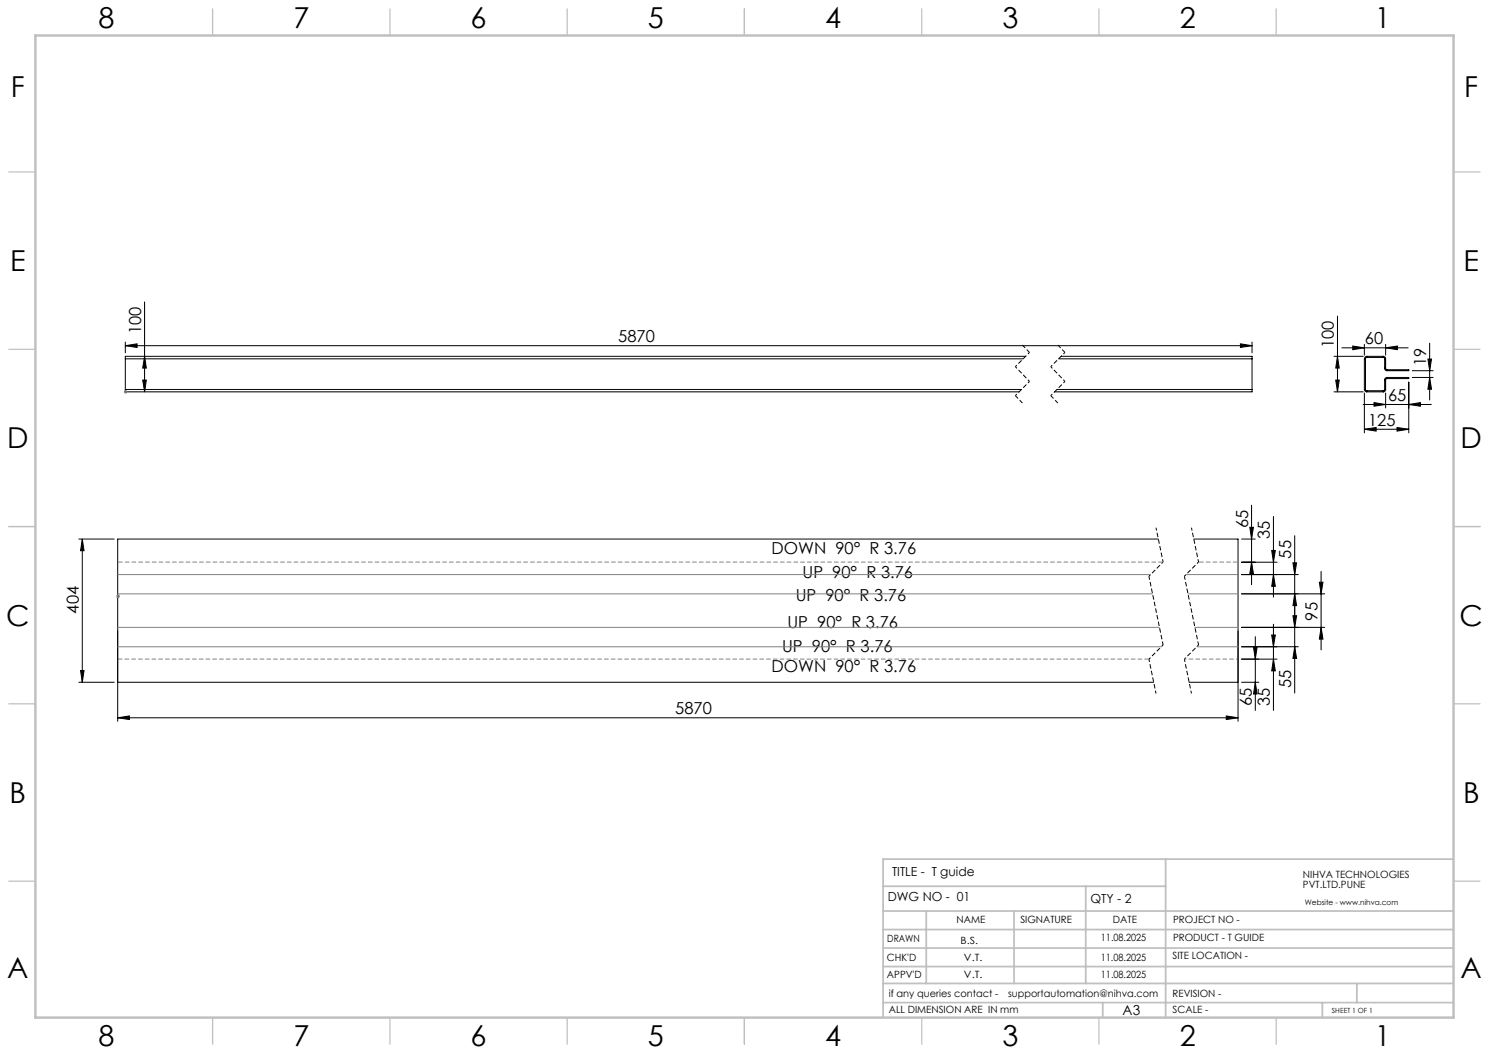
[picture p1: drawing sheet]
<svg xmlns="http://www.w3.org/2000/svg" width="420mm" height="297mm" viewBox="0 0 420 297" stroke-linecap="round" stroke-linejoin="round" font-family="sans-serif">
<g fill="none" stroke="#000" stroke-width=".28">
<path d="M35.3 97.5l3.4-.5v1zM35.3 96.5v3M35.3 97.5h317.9M40.8 85.2v25.3M349.9 97l3.3 .5-3.3 .5zM353.2 96.5v3M377.3 89.1v21.4M378.5 98.1h18.7M381.6 97.6l3.2 .5-3.2 .5zM384.8 97.1v3.1M390.8 98.1l3.4-.5v1zM390.8 97.1v3.1"/>
<path d="M403.3 96.8v16M35.3 109.9v.6h252.1M35.3 109.9h252.8M35.3 101.2h253.3M35.3 101.2v8.7M40.3 107.2h1l-.5 3.3zM40.8 100.5l.5 3.3h-1zM289.3 100.5h-254v.7M298.1 109.9h55.1M298.6 101.2h54.6M299.3 100.5h53.9v.7M353.2 109.9v.6h-55.7"/>
<path d="M353.2 101.2v8.7M376.3 110.5h8.2M376.3 100.5h8.2M376.8 107.2h1l-.5 3.3zM377.3 100.5l.5 3.3h-1zM384.5 114.1h19.2M384.8 109.9l.3 .4 .4 .2M384.8 109.9h.4M384.8 101.2h.4M384.8 101.2v8.7M384.8 110.8v11.3M385.2 109.9l.3 .3"/>
<path d="M385.2 101.2v8.7M385.5 100.5l-.4 .2-.3 .5M385.5 100.8l-.3 .4M385.5 100.5v.3M385.5 110.2v.3M385.5 110.5h4.7M385.5 110.2h4.7M385.5 100.5h4.7M385.5 100.8h4.7M387.6 113.6l3.2 .5-3.2 .5zM390.2 100.8l.4 .4M390.2 100.5a.66 .66 0 0 1 .6 .7"/>
<path d="M390.2 100.5v.3M390.2 110.2v.3M390.6 109.9l-.4 .3M390.6 103.9l.2 .6 .4 .1M390.6 107.1h.2M390.6 109.9h.2M390.6 101.2v2.7M390.6 107.1v2.8M390.6 101.2h.2M390.6 103.9h.2M390.8 109.9l-.2 .5-.4 .1M390.8 103.9l.4 .4"/>
<path d="M390.8 101.2v2.7M390.8 107.1v2.8M390.8 110.8v4.3M391.2 106.5l-.4 .1-.2 .5M391.2 106.8l-.4 .3M391.2 104.3v.3M391.2 106.5v.3M391.2 104.3h6.2v.3h-6.2M391.2 106.5h6.2v.3h-6.2M397.4 114.1l3.2-.5v1zM397.4 107.8v14.3M398.4 104.6h5.8"/>
<path d="M398.4 106.5h5.8M402.8 101.3h1l-.5 3.3zM403.3 106.5l.5 3.3h-1zM384.8 121.1l3.4-.5v1zM384.8 121.1h12.6M394.1 120.6l3.3 .5-3.3 .5zM22.2 152h10M23.2 152l.5 3.3h-1zM23.2 152v40.4M326.7 152h-293.5v51.4M336.7 152h12.5v51.4M350.2 152h3.8"/>
<path d="M350.2 158.6h10M352.5 148.7h1.1l-.6 3.3zM353 142.5v22.4M353 158.6l.6 3.3h-1.1zM358.7 155.3h1l-.5 3.3zM359.2 145.7v22.7M364.7 158.7h1l-.5 3.4zM365.2 151.1v44.4M350.2 167.5h23.5M350.2 176.9h23.5M350.2 162.1h16M354.1 179.6v20.8"/>
<path d="M358.7 179.1h1l-.5 3.3zM359.2 176.1v24.3M359.2 162.1l.5 3.3h-1zM364.7 173.7h1l-.5 3.2zM365.2 167.5l.5 3.3h-1zM372.1 164.2h1.1l-.6 3.3zM372.6 161.1v22.2M372.6 176.9l.6 3.4h-1.1zM22.2 192.4h10M22.7 189.1h1l-.5 3.3zM33.2 192.4h292.2M335.4 192.4h13.8"/>
<path d="M350.2 192.4h4.9M350.2 185.9h10M350.2 182.4h16M353.6 182.6h1l-.5 3.3zM354.1 192.4l.5 3.4h-1zM359.2 185.9l.5 3.3h-1zM365.2 182.4l.5 3.3h-1zM33.2 202.5l3.3-.6v1zM33.2 202.5h316M345.9 201.9l3.3 .6-3.3 .4z"/>
</g>
<g fill="none" stroke="#808080" stroke-width=".28">
<path d="M35 110.5h.9M35.1 110.2l.7 .7M35.5 110v1M35.8 110.2l-.7 .7M32.8 168.2h1M32.9 167.8l.8 .8M33.2 167.5h291.9M33.2 176.9h293.8M33.2 162.1h291.4M33.3 167.7v1M33.7 167.8l-.8 .8M334.5 162.1h14.7"/>
<path d="M335.1 167.5h14.1M337 176.9h12.2M33.2 182.4h294.4M337.6 182.4h11.6"/>
</g>
<path d="M288.4 97.3l2 2.1M298.4 97.3l2 2.1M286.4 111.6l2 2.1M296.4 111.6l2 2.1" fill="none" stroke="#000" stroke-width=".28" stroke-dasharray="1.3 .6" stroke-dashoffset=".1" stroke-linecap="butt"/>
<path d="M290.4 99.4l-4 4M300.4 99.4l-4 4M290.4 107.6l-4 4M300.4 107.6l-4 4M328.1 158.5l-4 4M338.1 158.5l-4 4M328.1 181.9l-4 4M338.1 181.9l-4 4" fill="none" stroke="#000" stroke-width=".28" stroke-dasharray="1.3 .6" stroke-dashoffset=".7" stroke-linecap="butt"/>
<path d="M286.4 103.4l4 4.2M296.4 103.4l4 4.2" fill="none" stroke="#000" stroke-width=".28" stroke-dasharray="1.3 .6" stroke-dashoffset=".6" stroke-linecap="butt"/>
<path d="M326.1 148.8l2 9.7M336.1 148.8l2 9.7M324.1 185.9l2 9.7M334.1 185.9l2 9.7" fill="none" stroke="#000" stroke-width=".28" stroke-dasharray="1.3 .6" stroke-dashoffset=".5" stroke-linecap="butt"/>
<path d="M324.1 162.5l4 19.4M334.1 162.5l4 19.4" fill="none" stroke="#000" stroke-width=".28" stroke-dasharray="1.3 .6" stroke-dashoffset=".3" stroke-linecap="butt"/>
<path d="M324.1 185.9h-290.9" fill="none" stroke="#808080" stroke-width=".28" stroke-dasharray="1.3 .6" stroke-linecap="butt"/>
<path d="M328.1 158.5h-294.9" fill="none" stroke="#808080" stroke-width=".28" stroke-dasharray="1.3 .6" stroke-dashoffset="-.1" stroke-linecap="butt"/>
<path d="M349.2 185.9h-15.1" fill="none" stroke="#808080" stroke-width=".28" stroke-dasharray="1.3 .6" stroke-dashoffset=".7" stroke-linecap="butt"/>
<path d="M349.2 158.5h-11.1" fill="none" stroke="#808080" stroke-width=".28" stroke-dasharray="1.3 .6" stroke-dashoffset="-.2" stroke-linecap="butt"/>
<g fill="none" stroke="#c0c0c0" stroke-width=".35">
<path d="M60 2.5v7.5M110 2.5v7.5M160 2.5v7.5M210 2.5v7.5M260 2.5v7.5M310 2.5v7.5M360 2.5v7.5M2.5 48.5h7.5M410 48.5h7.5M2.5 98.5h7.5M410 98.5h7.5M2.5 148.5h7.5"/>
<path d="M410 148.5h7.5M2.5 198.5h7.5M410 198.5h7.5M2.5 248.5h7.5M410 248.5h7.5M60 287v7.5M110 287v7.5M160 287v7.5M210 287v7.5M260 287v7.5M310 287v7.5M360 287v7.5"/>
</g>
<g fill="none" stroke="#c0c0c0" stroke-width=".5">
<path d="M249.1 257h160.9M249.1 250h79.7M261.3 257v20.4M286 257v20.4M306.2 250v27.4M328.8 242.3v44.7M410 242.3h-160.9v44.7M249.1 272.6h160.9M249.1 267.4h160.9M249.1 262.2h160.9M249.1 277.4h160.9M382.7 277.4v5.4"/>
<path d="M249.1 282.8h160.9M311 282.8v4.2M373 282.8v4.2"/>
</g>
<path d="M10 10h400v277h-400z" fill="none" stroke="#c0c0c0" stroke-width=".7"/>
<g fill="#000">
<path d="M349.9 97l3.3 .5-3.3 .5zM35.3 97.5l3.4-.5v1z"/>
<path d="M376.8 107.2h1l-.5 3.3zM377.3 100.5l.5 3.3h-1zM40.3 107.2h1l-.5 3.3zM40.8 100.5l.5 3.3h-1zM353 158.6l.6 3.3h-1.1zM352.5 148.7h1.1l-.6 3.3zM359.2 185.9l.5 3.3h-1zM358.7 179.1h1l-.5 3.3zM359.2 162.1l.5 3.3h-1zM358.7 155.3h1l-.5 3.3zM365.2 167.5l.5 3.3h-1zM364.7 158.7h1l-.5 3.4z"/>
<path d="M402.8 101.3h1l-.5 3.3zM403.3 106.5l.5 3.3h-1zM23.2 152l.5 3.3h-1zM22.7 189.1h1l-.5 3.3zM353.6 182.6h1l-.5 3.3zM354.1 192.4l.5 3.4h-1zM364.7 173.7h1l-.5 3.2zM365.2 182.4l.5 3.3h-1zM372.1 164.2h1.1l-.6 3.3zM372.6 176.9l.6 3.4h-1.1z"/>
<path d="M384.8 121.1l3.4-.5v1zM394.1 120.6l3.3 .5-3.3 .5zM387.6 113.6l3.2 .5-3.2 .5zM397.4 114.1l3.2-.5v1zM381.6 97.6l3.2 .5-3.2 .5zM390.8 98.1l3.4-.5v1zM33.2 202.5l3.3-.6v1zM345.9 201.9l3.3 .6-3.3 .4z"/>
</g>
<g font-size="8.1">
<text x="27.8" y="8">8</text>
<text x="82.8" y="8">7</text>
<text x="132.8" y="8">6</text>
<text x="182.8" y="8">5</text>
<text x="232.8" y="8">4</text>
<text x="282.8" y="8">3</text>
<text x="332.8" y="8">2</text>
<text x="387.8" y="8">1</text>
<text x="3" y="27.2">F</text>
<text x="413" y="27.2">F</text>
<text x="2.8" y="76.5">E</text>
<text x="412.8" y="76.5">E</text>
<text x="2" y="126.5">D</text>
<text x="412" y="126.5">D</text>
<text x="1.7" y="176.5">C</text>
<text x="411.7" y="176.5">C</text>
<text x="2.7" y="226.5">B</text>
<text x="412.7" y="226.5">B</text>
<text x="2" y="275.7">A</text>
<text x="412" y="275.7">A</text>
<text x="27.8" y="295">8</text>
<text x="82.8" y="295">7</text>
<text x="132.8" y="295">6</text>
<text x="182.8" y="295">5</text>
<text x="232.8" y="295">4</text>
<text x="282.8" y="295">3</text>
<text x="332.8" y="295">2</text>
<text x="387.8" y="295">1</text>
</g>
<g font-size="4.7">
<text x="39.8" y="94.2" transform="rotate(-90 39.8 94.2)">100</text>
<text x="174.4" y="96.5">5870</text>
<text x="376.3" y="98.2" transform="rotate(-90 376.3 98.2)">100</text>
<text x="385" y="97.1">60</text>
<text x="402.3" y="103.3" transform="rotate(-90 402.3 103.3)">19</text>
<text x="391.6" y="113">65</text>
<text x="385.9" y="120">125</text>
<text x="352" y="148.9" transform="rotate(-90 352 148.9)">65</text>
<text x="358.2" y="152.1" transform="rotate(-90 358.2 152.1)">35</text>
<text x="217.6" y="156.3">DOWN 90° R 3.76</text>
<text x="364.2" y="157.5" transform="rotate(-90 364.2 157.5)">55</text>
<text x="226.4" y="163.1">UP 90° R 3.76</text>
<text x="22.2" y="173.1" transform="rotate(-90 22.2 173.1)">404</text>
<text x="224.4" y="169.5">UP 90° R 3.76</text>
<text x="222.1" y="177.2">UP 90° R 3.76</text>
<text x="371.7" y="175" transform="rotate(-90 371.7 175)">95</text>
<text x="220.6" y="183.8">UP 90° R 3.76</text>
<text x="217.6" y="189.6">DOWN 90° R 3.76</text>
<text x="364.2" y="194.1" transform="rotate(-90 364.2 194.1)">55</text>
<text x="190.5" y="201.4">5870</text>
<text x="353.1" y="199.1" transform="rotate(-90 353.1 199.1)">65</text>
<text x="358.2" y="199.1" transform="rotate(-90 358.2 199.1)">35</text>
</g>
<text font-size="3.9" x="316.7" y="286.4">A3</text>
<g font-size="3.5">
<text x="251.6" y="247">TITLE - T guide</text>
<text x="250.4" y="254.2">DWG NO - 01</text>
<text x="307.6" y="254.8">QTY - 2</text>
</g>
<g font-size="2.8">
<text x="367.5" y="247.7">NIHVA TECHNOLOGIES</text>
<text x="367.5" y="250.5">PVT.LTD.PUNE</text>
<text x="269.8" y="260.4">NAME</text>
<text x="287.8" y="260.4">SIGNATURE</text>
<text x="313.9" y="260.5">DATE</text>
<text x="330.9" y="260.5">PROJECT NO -</text>
<text x="250.3" y="265.7">DRAWN</text>
<text x="270.9" y="266.1">B.S.</text>
<text x="310.5" y="265.5">11.08.2025</text>
<text x="330.9" y="265.5">PRODUCT - T GUIDE</text>
<text x="250.2" y="271.1">CHK'D</text>
<text x="250.2" y="275.8">APPV'D</text>
<text x="271.9" y="271.1">V.T.</text>
<text x="271.9" y="275.8">V.T.</text>
<text x="310.5" y="270.9">11.08.2025</text>
<text x="310.5" y="275.8">11.08.2025</text>
<text x="330.7" y="270.6">SITE LOCATION -</text>
<text x="250.7" y="281.1">if any queries contact -</text>
<text x="284.3" y="281.1">supportautomation@nihva.com</text>
<text x="330.7" y="281.1">REVISION -</text>
<text x="250.7" y="285.6">ALL DIMENSION ARE IN mm</text>
<text x="330.7" y="285.6">SCALE -</text>
</g>
<text font-size="2.1" x="368.1" y="255.1">Website - www.nihva.com</text>
<text font-size="2" x="375.7" y="285.6">SHEET 1 OF 1</text>
</svg>
